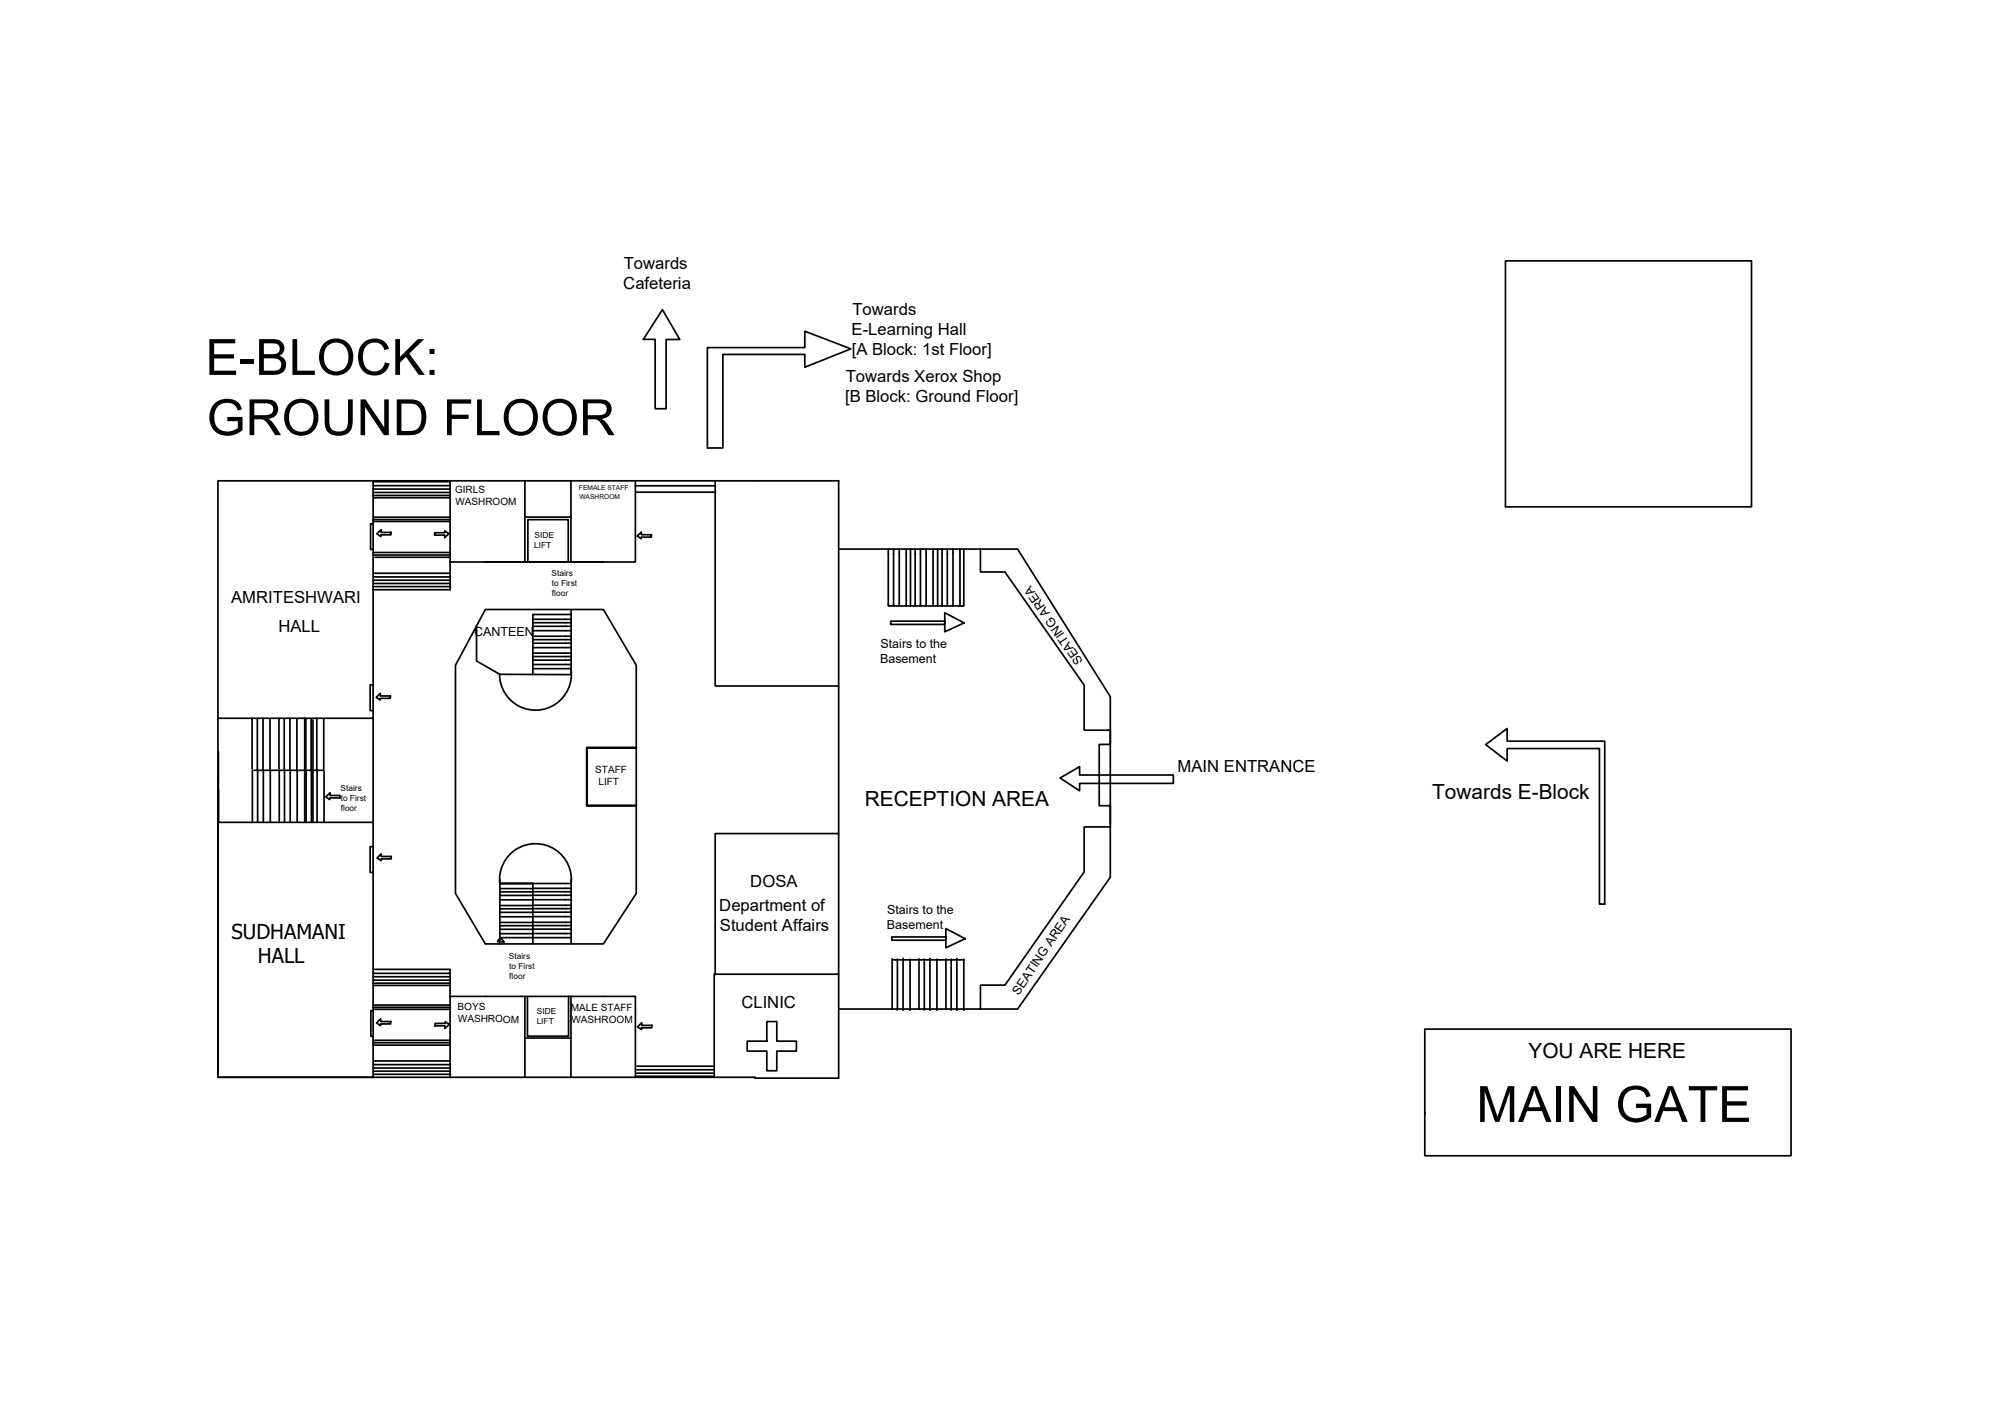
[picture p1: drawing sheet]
<svg xmlns="http://www.w3.org/2000/svg" width="297mm" height="210mm" viewBox="0 0 297 210" stroke-linecap="round" stroke-linejoin="round" font-family="sans-serif">
<!-- layer: 0 -->
<g fill="none" stroke="#000" stroke-width=".25">
<path d="M224 38.8h36.7v36.7h-36.7zM95.7 50.5l2.9-4.4 2.6 4.4h-2.1v10.3h-1.6v-10.3h-1.7M105.3 51.7h14.5v-2.4l6.8 2.6-6.8 2.8v-1.9h-12.2v13.9h-2.3zM55.5 77.4h11.5M55.5 78h-.4v3.8h.4M55.5 73.8h11.5M55.5 71.6v88.8h-23.1v-44.4M55.5 71.7h11.5v16.1h-11.5M55.5 72.3h11.5M55.5 72.8h11.4M55.5 73.3h11.4M55.5 74.1h11.5"/>
<path d="M55.5 77h11.4M55.6 77.6h11.3M58.2 79.2v.4h-1.5v.3l-.6-.4 .6-.6v.4h1.5M64.7 79.7h1.5v.3l.6-.5-.6-.5v.3h-1.5v.4M78.1 71.6v12.1M78.1 77h6.9M85 71.6v12.1M94.5 72.3h11.9M94.6 71.6v12.1h-27.6M94.6 73.3h11.9M96.9 79.6v.4h-1.5v.2l-.6-.4 .6-.6v.4h1.6M106.4 71.6v30.5h18.4"/>
<path d="M55.5 82.6h11.4M55.5 87.3h11.6M55.5 82.2h11.5M55.6 86.9h11.4M55.6 86.4h11.4M55.6 85.9h11.4M55.7 85.3h11.3M55.8 83h11.1M70.9 93.2v5.2l3.4 2M72.2 90.7h17.6l4.9 8.3v34l-4.9 7.5h-17.6l-4.4-7.5v-34zM78.6 83.7v-6.3h6v6.3M79.3 99.5h5.7"/>
<path d="M79.3 98.9h5.7M79.3 98.3h5.7M79.3 96.4h5.7M79.3 95.8h5.7M79.3 93.9h5.7M79.3 93.2h5.7M79.4 97.7h5.6M79.4 95.2h5.6M79.4 92.7h5.6M79.4 97.2h5.6M79.4 94.7h5.6M79.4 92.2h5.6"/>
<path d="M85 91.5h-5.7v8.9M85 99.6a5.3 5.3 0 0 1-4.9 6.1 5.3 5.3 0 0 1-5.8-5.3M85 90.9v9.5h-10.6M124.8 81.7h26.6l13.8 22v26.9l-13.8 19.6h-26.6M132.2 81.7v8.5h11.1M132.6 92.5h8v.5h-8zM133 81.7v8.5M133.8 81.7v8.5M134.9 81.7v8.5M135.5 81.7v8.5M136.2 81.7v8.5M137 81.7v8.5"/>
<path d="M137.8 81.7v8.5M138.9 81.7v8.5M139.5 81.8v8.4M140.2 81.7v8.5M141 81.7v8.5M141.8 81.7v8.5M142.9 81.7v8.5M143.4 81.7v8.5h-.2M143.5 92.7l-2.9 1.4v-2.9l2.9 1.5M145.9 81.7v3.4h3.6l11.8 16.9v6.7h3.9v2.1h-1.6v9.1h1.6v2.8M32.4 106.9h23.1M32.5 111.9v10.5v-4.8"/>
<path d="M37.5 107v7.5M37.6 114.7v7.6M37.8 114.7h10.3M38.3 107v7.6M38.3 114.8v7.6M39.1 106.9v7.8M39.2 114.7v7.7M40.2 107v7.7M40.2 114.8v7.6M41.5 107v7.5M41.6 114.7v7.6M42.3 107v7.6"/>
<path d="M42.3 114.8v7.6M43.1 106.9v7.8M43.2 114.7v7.7M44.2 107v7.7M44.2 114.8v7.6M45.3 106.9v15.5M45.5 107v7.5M45.6 114.7v7.6M46.3 107v7.6M46.3 114.8v7.6M46.6 107.2v15.2M47.1 106.9v7.8"/>
<path d="M47.2 114.7v7.7M48.2 107v7.7M48.2 114.8v7.6M48.5 118.6l.6-.6v.4h1.5v.4h-1.5v.2zM55.5 102h-.4v3.8h.4M58.1 103.6v.4h-1.5v.2l-.6-.4 .6-.6v.4h1.5M74.3 100.4h.1M94.7 111.4h-7.3v8.5h7.3M94.7 111.3h-7.4v8.7h7.4M157.8 115.8l2.9-1.7v1.3h13.9v1.2h-13.9v1.1zM221.1 110.8l3.2-2.3v1.8h14.5v24.3h-.8v-23.2h-13.7v1.9zM32.4 122.4h23.1"/>
<path d="M55.5 126h-.4v3.9h.4M56.1 127.7l.6-.6v.4h1.5v.4h-1.5v.2zM74.4 131v9.5M74.4 131.7a5.3 5.3 0 0 1 5.3-6.1 5.3 5.3 0 0 1 5.3 6.1M74.4 139.6h10.6M74.4 139h4.8M74.4 136.5h4.8M74.4 135.8h4.9M74.4 134h4.8M74.4 133.3h4.9M74.5 137.8h4.7M74.5 135.3h4.7"/>
<path d="M74.5 132.8h4.7M74.5 137.3h4.8M74.5 134.8h4.8M74.5 132.3h4.8M79.3 136.5h5.7M79.3 139h5.7M79.3 135.8h5.7M79.3 133.9h5.7M79.3 133.3h5.7M79.4 137.8h5.6M79.4 135.3h5.6M79.4 132.8h5.6"/>
<path d="M79.4 137.3h5.6M79.4 134.8h5.6M79.4 132.2h5.6M85 131.5h-10.5h4.8v9M85 130.9v9.6M85 138.3h-10.6M124.8 124.1h-18.4v21M132.7 139.5h8.1v.5h-8.1zM140.8 138.2l2.8 1.5-2.8 1.4zM165.2 123.1h-3.9v6.7l-11.8 16.9h-3.6v3.5M55.5 150h11.5M55.5 146.4h11.5"/>
<path d="M55.5 155.6h11.4M55.5 155.2h11.4M55.5 144.3h11.5v16.1M55.5 150.4h-.3v3.9h.3M55.5 159.9h11.6M55.5 154.9h11.5M55.5 144.9h11.5M55.5 145.4h11.4M55.5 145.9h11.4M55.5 146.7h11.5M55.5 149.6h11.4M55.6 150.3h11.3"/>
<path d="M55.6 159.5h11.4M55.6 159h11.4M55.6 158.5h11.4M55.7 157.9h11.3M58.1 152.1v.3h-1.5v.3l-.6-.4 .6-.6v.4h1.6M64.7 152.7h1.5v.4l.7-.6-.6-.4v.3h-1.6v.3M67 148.3h27.6v12.1M74.3 140.2h-.3l.4-.6 .6 .6h-.4M78.1 154.5v5.9M84.6 148.3v6h-6.1v-5.8M85 148.4v6.1h-6.9v-6.1M85 154.5v5.9"/>
<path d="M94.7 159.8h11.4M94.7 159.3h11.5M94.8 158.7h11.3M97 152.6v.4h-1.5v.3l-.6-.4 .6-.7v.4h1.5M114.1 152.1h1.5v2.9h2.9v1.5h-2.9v2.9h-1.5v-2.9h-2.9v-1.5h2.9zM124.8 145h-18.5v15.4M132.8 142.7v7.6M132.8 142.9h10.7M133.5 142.8v7.6M134.4 142.7v7.7M135.4 142.8v7.6M136.8 142.7v7.6"/>
<path d="M137.5 142.8v7.6M138.4 142.7v7.7M139.4 142.8v7.6M140.8 142.7v7.6M141.5 142.8v7.6M142.4 142.7v7.7M143.4 142.8v7.6M212 153.2h54.5v18.9h-54.5zM94.7 160.2h11.4M124.8 160.4v-88.8h-92.4v88.8h80v.1h12.4"/>
</g>
<g font-size="7.4">
<text x="30.6" y="55.8">E-BLOCK:</text>
<text x="30.8" y="64.8">GROUND FLOOR</text>
<text x="219.7" y="167">MAIN GATE</text>
</g>
<g font-size="3.1">
<text x="213.1" y="118.9">Towards E-Block</text>
<text x="128.7" y="120">RECEPTION AREA</text>
<text x="34.4" y="139.7">SUDHAMANI</text>
<text x="38.4" y="143.4">HALL</text>
<text x="227.5" y="157.5">YOU ARE HERE</text>
</g>
<g font-size="2.5">
<text x="92.8" y="40.1">Towards</text>
<text x="92.8" y="43.1">Cafeteria</text>
<text x="126.9" y="46.9">Towards</text>
<text x="126.7" y="49.8">E-Learning Hall</text>
<text x="126.8" y="52.8">[A Block: 1st Floor]</text>
<text x="125.8" y="59.9">[B Block: Ground Floor]</text>
<text x="125.9" y="56.9">Towards Xerox Shop</text>
<text x="34.4" y="89.7">AMRITESHWARI</text>
<text x="41.4" y="94.1">HALL</text>
<text x="175.2" y="114.9">MAIN ENTRANCE</text>
<text x="107" y="135.7">Department of</text>
<text x="111.7" y="132.1">DOSA</text>
<text x="107.1" y="138.7">Student Affairs</text>
<text x="110.3" y="150.1">CLINIC</text>
</g>
<g font-size="1.9">
<text x="70.6" y="94.7">CANTEEN</text>
<text x="131" y="98.7">Basement</text>
<text x="131" y="96.4">Stairs to the</text>
<text x="161.2" y="98.4" transform="rotate(-125 161.2 98.4)">SEATING AREA</text>
<text x="132" y="136">Stairs to the</text>
<text x="132" y="138.3">Basement</text>
<text x="151.6" y="148.2" transform="rotate(-56 151.6 148.2)">SEATING AREA</text>
</g>
<g font-size="1.5">
<text x="67.7" y="73.3">GIRLS</text>
<text x="67.8" y="75.1">WASHROOM</text>
<text x="88.6" y="115">STAFF</text>
<text x="89.1" y="116.8">LIFT</text>
<text x="68.1" y="150.3" transform="rotate(1 68.1 150.3)">BOYS</text>
<text x="68.1" y="152.1" transform="rotate(1 68.1 152.1)">WASHROOM</text>
<text x="85" y="150.5">MALE STAFF</text>
<text x="85.1" y="152.3">WASHROOM</text>
</g>
<g font-size="1.2">
<text x="79.5" y="81.5">LIFT</text>
<text x="79.6" y="80">SIDE</text>
<text x="82.1" y="85.8">Stairs</text>
<text x="82.1" y="87.3">to First</text>
<text x="82.1" y="88.7">floor</text>
<text x="50.7" y="117.8">Stairs</text>
<text x="50.7" y="119.3">to First</text>
<text x="50.7" y="120.8">floor</text>
<text x="75.7" y="142.8">Stairs</text>
<text x="75.8" y="144.3">to First</text>
<text x="75.8" y="145.8">floor</text>
<text x="79.9" y="152.5">LIFT</text>
<text x="79.9" y="151">SIDE</text>
</g>
<g font-size="1">
<text x="86.2" y="73">FEMALE STAFF</text>
<text x="86.2" y="74.2">WASHROOM</text>
</g>
</svg>
